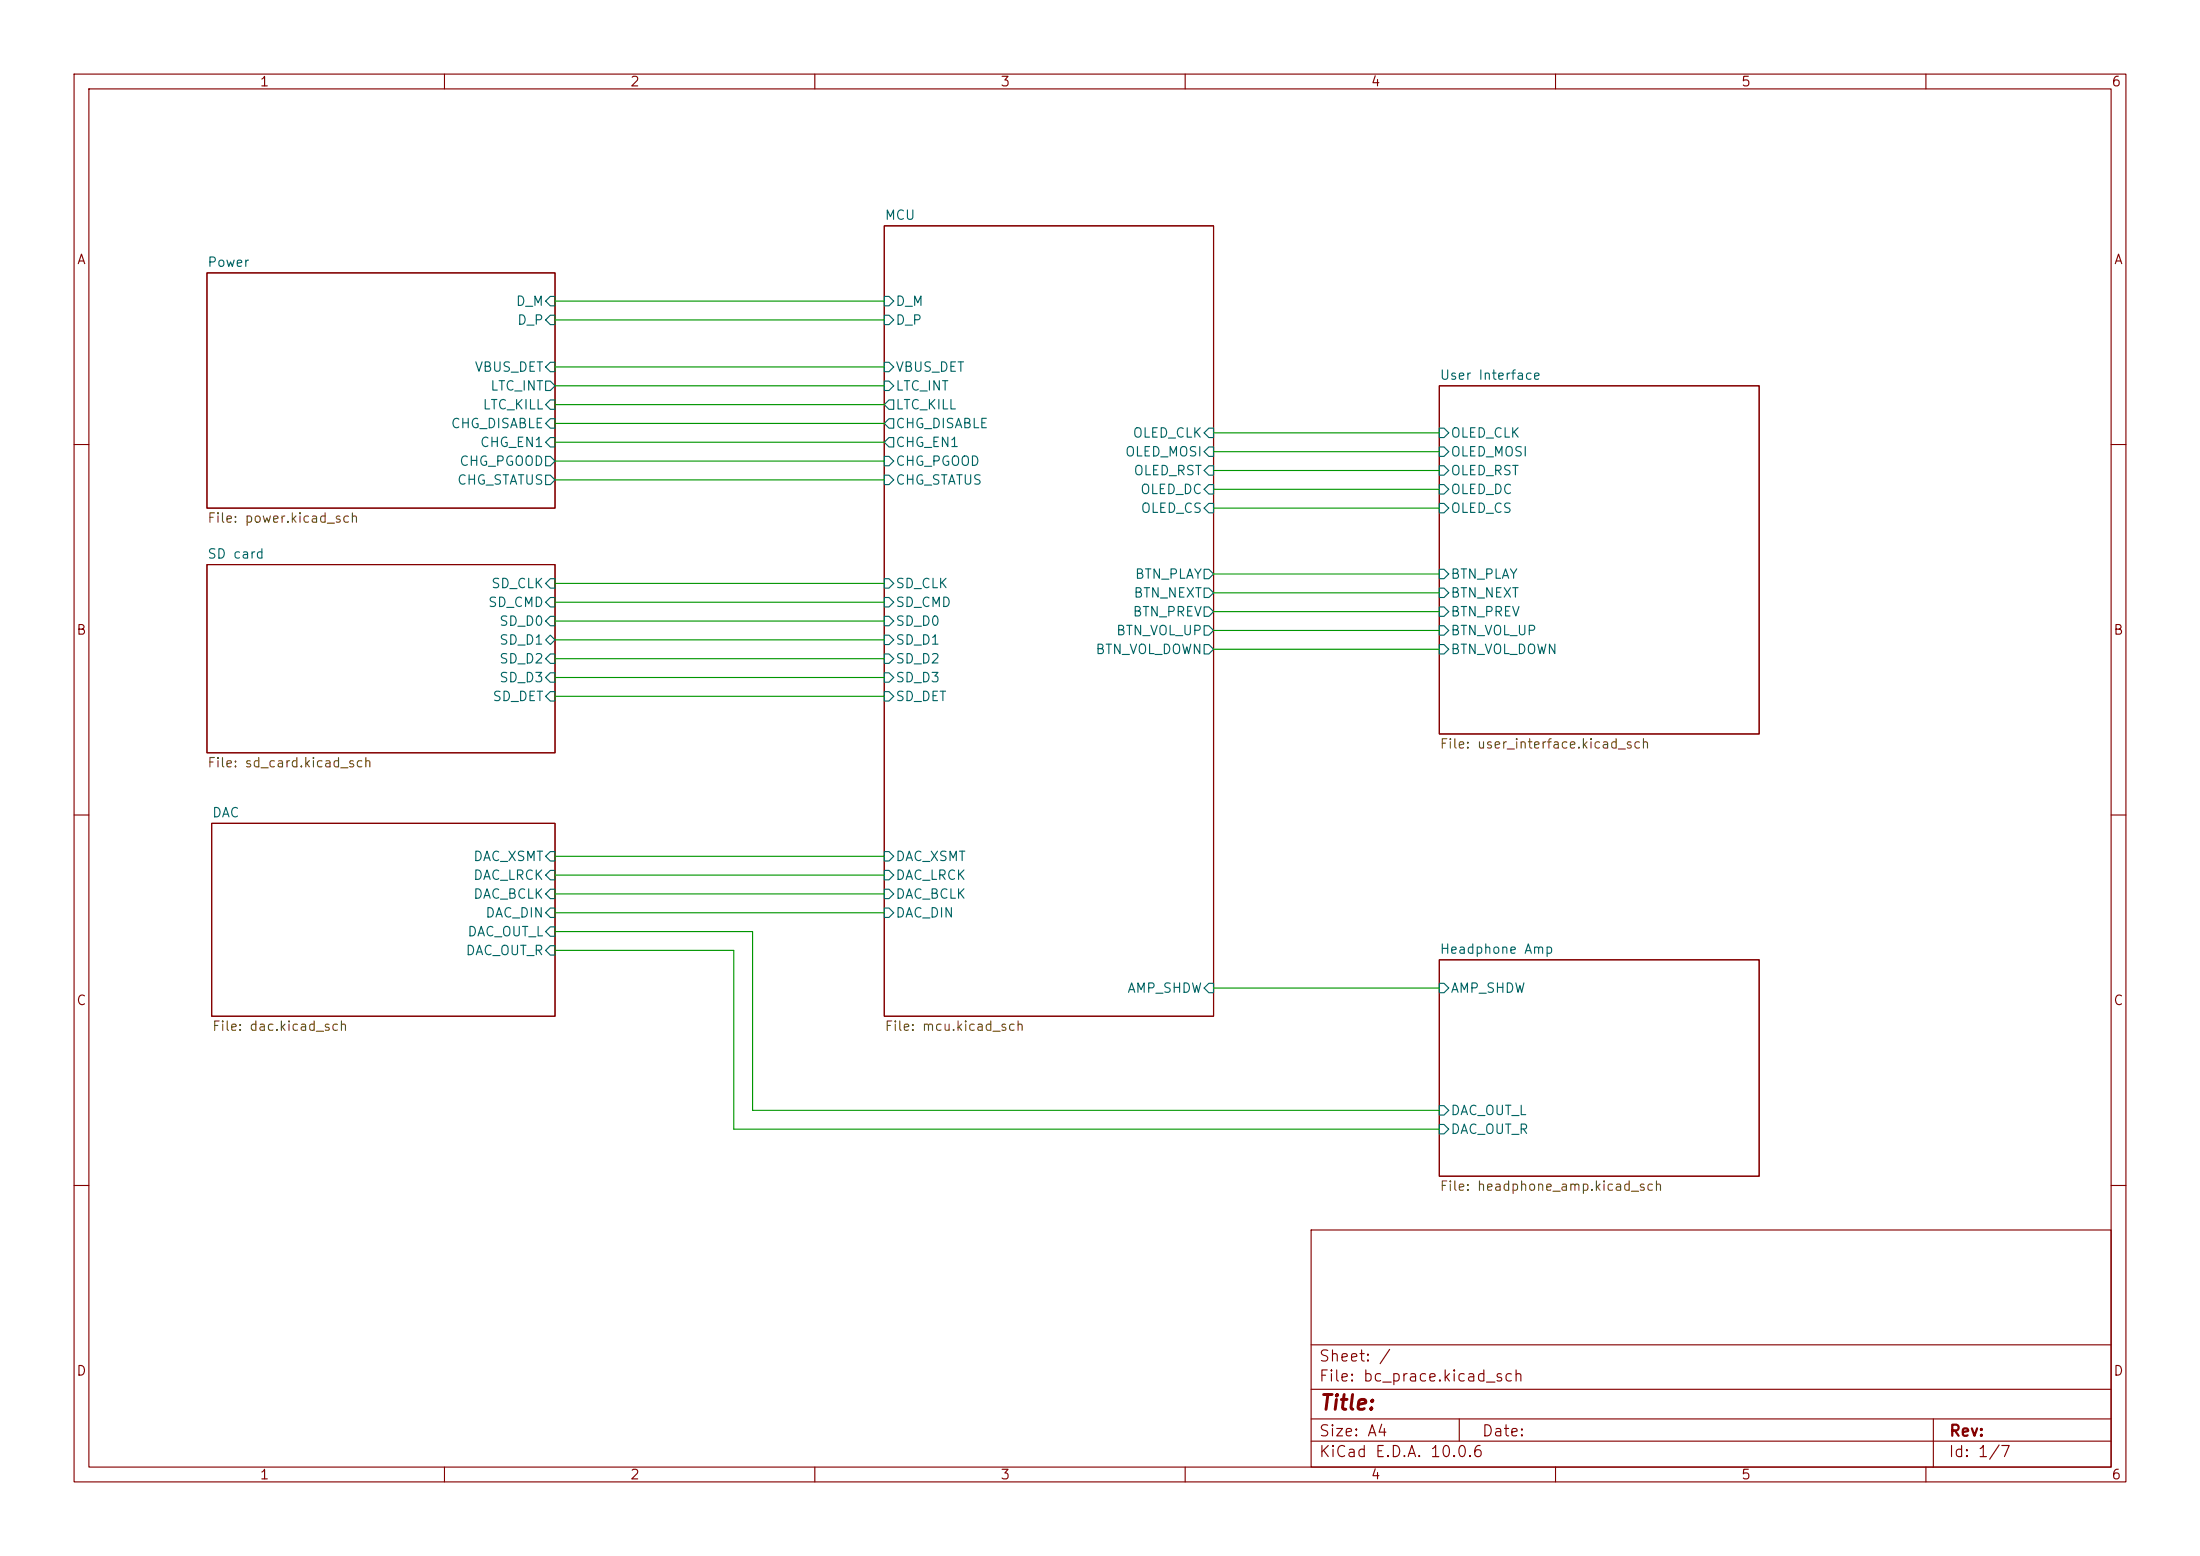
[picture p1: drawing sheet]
<svg xmlns="http://www.w3.org/2000/svg" width="297mm" height="210mm" viewBox="0 0 297 210" stroke-linecap="round" stroke-linejoin="round" font-family="sans-serif">
<g fill="none" stroke="#840000" stroke-width=".15">
<path d="M10 10h277v190h-277zM12 12h273v186h-273zM60 10v2M110 10v2M160 10v2M210 10v2M260 10v2M27.9 36.8h47v31.8h-47zM119.4 30.5h44.4v106.7h-44.4zM194.3 52.1h43.2v47h-43.2zM10 60h2M27.9 76.2h47v25.4h-47z"/>
<path d="M285 60h2M10 110h2M28.6 111.1h46.3v26.1h-46.3zM285 110h2M194.3 129.5h43.2v29.3h-43.2zM10 160h2M177 166h108v32h-108zM285 160h2M60 198v2M110 198v2M160 198v2M177 194.5h108"/>
<path d="M177 191.5h108M177 187.5h108M177 181.5h108M197 191.5v3M210 198v2M260 198v2M261 191.5v6.5"/>
</g>
<g fill="none" stroke="#006464" stroke-width=".15">
<path d="M73.7 51.4h.6l.6 .7-.6 .6h-.6zM74.3 59.1h.6v1.2h-.6l-.6-.6zM74.3 56.5h.6v1.3h-.6l-.6-.6zM74.3 54h.6v1.2h-.6l-.6-.6zM74.3 48.9h.6v1.3h-.6l-.6-.7zM74.3 40h.6v1.3h-.6l-.6-.7zM74.3 42.5h.6v1.3h-.6l-.6-.6zM119.4 59.7l.6-.6h.6v1.2h-.6zM119.4 51.4h.6l.6 .7-.6 .6h-.6zM119.4 48.9h.6l.6 .6-.6 .7h-.6zM119.4 40h.6l.6 .6-.6 .7h-.6zM119.4 42.5h.6l.6 .7-.6 .6h-.6z"/>
<path d="M120 54h.6v1.2h-.6l-.6-.6zM120 56.5h.6v1.3h-.6l-.6-.6zM163.2 57.8h.6v1.3h-.6l-.6-.7zM194.3 57.8h.6l.7 .6-.7 .7h-.6zM73.7 61.6h.6l.6 .6-.6 .7h-.6zM73.7 64.1h.6l.6 .7-.6 .6h-.6zM74.3 78.1h.6v1.3h-.6l-.6-.7zM119.4 78.1h.6l.6 .6-.6 .7h-.6zM119.4 61.6h.6l.6 .6-.6 .7h-.6zM119.4 64.1h.6l.6 .7-.6 .6h-.6zM162.6 79.4h.6l.6 .6-.6 .6h-.6zM162.6 76.8h.6l.6 .7-.6 .6h-.6z"/>
<path d="M163.2 67.9h.6v1.3h-.6l-.6-.6zM163.2 65.4h.6v1.3h-.6l-.6-.7zM163.2 60.3h.6v1.3h-.6l-.6-.6zM163.2 62.9h.6v1.2h-.6l-.6-.6zM194.3 67.9h.6l.7 .7-.7 .6h-.6zM194.3 65.4h.6l.7 .6-.7 .7h-.6zM194.3 60.3h.6l.7 .7-.7 .6h-.6zM194.3 62.9h.6l.7 .6-.7 .6h-.6zM194.3 79.4h.6l.7 .6-.7 .6h-.6zM194.3 76.8h.6l.7 .7-.7 .6h-.6zM73.7 86.4l.6-.7 .6 .7-.6 .6zM74.3 80.6h.6v1.3h-.6l-.6-.6z"/>
<path d="M74.3 83.2h.6v1.3h-.6l-.6-.7zM74.3 88.3h.6v1.2h-.6l-.6-.6zM74.3 90.8h.6v1.3h-.6l-.6-.7zM74.3 93.3h.6v1.3h-.6l-.6-.6zM119.4 80.6h.6l.6 .7-.6 .6h-.6zM119.4 83.2h.6l.6 .6-.6 .7h-.6zM119.4 85.7h.6l.6 .7-.6 .6h-.6zM119.4 88.3h.6l.6 .6-.6 .6h-.6zM119.4 90.8h.6l.6 .6-.6 .7h-.6zM119.4 93.3h.6l.6 .7-.6 .6h-.6zM162.6 81.9h.6l.6 .7-.6 .6h-.6zM162.6 87h.6l.6 .6-.6 .7h-.6z"/>
<path d="M162.6 84.5h.6l.6 .6-.6 .6h-.6zM194.3 81.9h.6l.7 .7-.7 .6h-.6zM194.3 87h.6l.7 .6-.7 .7h-.6zM194.3 84.5h.6l.7 .6-.7 .6h-.6zM74.3 117.5h.6v1.2h-.6l-.6-.6zM74.3 114.9h.6v1.3h-.6l-.6-.6zM119.4 117.5h.6l.6 .6-.6 .6h-.6zM119.4 114.9h.6l.6 .7-.6 .6h-.6zM74.3 125.1h.6v1.3h-.6l-.6-.7zM74.3 127.6h.6v1.3h-.6l-.6-.6zM74.3 120h.6v1.3h-.6l-.6-.6zM74.3 122.6h.6v1.2h-.6l-.6-.6z"/>
<path d="M119.4 120h.6l.6 .7-.6 .6h-.6zM119.4 122.6h.6l.6 .6-.6 .6h-.6zM163.2 132.7h.6v1.3h-.6l-.6-.6zM194.3 132.7h.6l.7 .7-.7 .6h-.6zM194.3 149.2h.6l.7 .7-.7 .6h-.6zM194.3 151.8h.6l.7 .6-.7 .6h-.6z"/>
</g>
<g fill="none" stroke="#009600" stroke-width=".15">
<path d="M74.9 57.2h44.5M74.9 54.6h44.5M74.9 59.7h44.5M74.9 49.5h44.5M74.9 40.6h44.5M74.9 43.2h44.5M74.9 52.1h44.5M163.8 58.4h30.5M74.9 78.7h44.5M74.9 64.8h44.5M74.9 62.2h44.5M163.8 66h30.5"/>
<path d="M163.8 68.6h30.5M163.8 77.5h30.5M163.8 61h30.5M163.8 63.5h30.5M74.9 83.8h44.5M74.9 94h44.5M74.9 88.9h44.5M74.9 86.4h44.5M74.9 81.3h44.5M74.9 91.4h44.5M163.8 85.1h30.5M163.8 87.6h30.5"/>
<path d="M163.8 82.6h30.5M163.8 80h30.5M74.9 118.1h44.5M74.9 115.6h44.5M74.9 120.7h44.5M74.9 125.7h26.7v24.2h92.7M74.9 128.3h24.2v24.1h95.2M74.9 123.2h44.5M163.8 133.4h30.5"/>
</g>
<text font-size="2" fill="#840000" x="178" y="190.8">Title:</text>
<g font-size="1.5" fill="#840000">
<text x="178" y="184.1">Sheet: /</text>
<text x="178" y="186.8">File: bc_prace.kicad_sch</text>
<text x="178" y="197">KiCad E.D.A. 10.0.6</text>
<text x="178" y="194.2">Size: A4</text>
<text x="200" y="194.2">Date:</text>
<text x="263" y="197">Id: 1/7</text>
<text x="263" y="194.2">Rev:</text>
</g>
<g font-size="1.3" fill="#840000">
<text x="35" y="12">1</text>
<text x="85" y="12">2</text>
<text x="135" y="12">3</text>
<text x="185" y="12">4</text>
<text x="235" y="12">5</text>
<text x="285" y="12">6</text>
<text x="10.3" y="36">A</text>
<text x="285.3" y="36">A</text>
<text x="10.2" y="86">B</text>
<text x="285.2" y="86">B</text>
<text x="10.2" y="136">C</text>
<text x="285.2" y="136">C</text>
<text x="10.2" y="186">D</text>
<text x="285.2" y="186">D</text>
<text x="35" y="200">1</text>
<text x="85" y="200">2</text>
<text x="135" y="200">3</text>
<text x="185" y="200">4</text>
<text x="235" y="200">5</text>
<text x="285" y="200">6</text>
</g>
<g font-size="1.3" fill="#006464">
<text x="119.4" y="30">MCU</text>
<text x="27.9" y="36.3">Power</text>
<text x="69.6" y="41.6">D_M</text>
<text x="120.8" y="41.6">D_M</text>
<text x="69.7" y="44.1">D_P</text>
<text x="120.8" y="44.1">D_P</text>
<text x="64" y="50.5">VBUS_DET</text>
<text x="66.1" y="53">LTC_INT</text>
<text x="120.8" y="53">LTC_INT</text>
<text x="120.8" y="50.5">VBUS_DET</text>
<text x="194.3" y="51.6">User Interface</text>
<text x="60.8" y="58.1">CHG_DISABLE</text>
<text x="65.1" y="55.6">LTC_KILL</text>
<text x="120.8" y="55.6">LTC_KILL</text>
<text x="120.8" y="58.1">CHG_DISABLE</text>
<text x="152.8" y="59.4">OLED_CLK</text>
<text x="195.7" y="59.4">OLED_CLK</text>
<text x="61.6" y="65.7">CHG_STATUS</text>
<text x="61.9" y="63.2">CHG_PGOOD</text>
<text x="64.7" y="60.7">CHG_EN1</text>
<text x="120.8" y="60.7">CHG_EN1</text>
<text x="120.8" y="63.2">CHG_PGOOD</text>
<text x="120.8" y="65.7">CHG_STATUS</text>
<text x="151.8" y="61.9">OLED_MOSI</text>
<text x="152.9" y="64.5">OLED_RST</text>
<text x="195.7" y="61.9">OLED_MOSI</text>
<text x="195.7" y="64.5">OLED_RST</text>
<text x="153.9" y="67">OLED_DC</text>
<text x="153.9" y="69.5">OLED_CS</text>
<text x="195.7" y="69.5">OLED_CS</text>
<text x="195.7" y="67">OLED_DC</text>
<text x="27.9" y="75.7">SD card</text>
<text x="65.8" y="82.2">SD_CMD</text>
<text x="66.2" y="79.7">SD_CLK</text>
<text x="120.8" y="79.7">SD_CLK</text>
<text x="120.8" y="82.2">SD_CMD</text>
<text x="152.8" y="83.5">BTN_PREV</text>
<text x="152.9" y="81">BTN_NEXT</text>
<text x="153.1" y="78.4">BTN_PLAY</text>
<text x="195.7" y="81">BTN_NEXT</text>
<text x="195.7" y="78.4">BTN_PLAY</text>
<text x="195.7" y="83.5">BTN_PREV</text>
<text x="67.3" y="84.8">SD_D0</text>
<text x="67.3" y="87.3">SD_D1</text>
<text x="67.3" y="89.9">SD_D2</text>
<text x="120.8" y="84.8">SD_D0</text>
<text x="120.8" y="87.3">SD_D1</text>
<text x="120.8" y="89.9">SD_D2</text>
<text x="147.8" y="88.6">BTN_VOL_DOWN</text>
<text x="150.6" y="86.1">BTN_VOL_UP</text>
<text x="195.7" y="88.6">BTN_VOL_DOWN</text>
<text x="195.7" y="86.1">BTN_VOL_UP</text>
<text x="66.4" y="94.9">SD_DET</text>
<text x="67.3" y="92.4">SD_D3</text>
<text x="120.8" y="92.4">SD_D3</text>
<text x="120.8" y="94.9">SD_DET</text>
<text x="28.5" y="110.6">DAC</text>
<text x="63.8" y="119.1">DAC_LRCK</text>
<text x="63.8" y="116.5">DAC_XSMT</text>
<text x="120.8" y="119.1">DAC_LRCK</text>
<text x="120.8" y="116.5">DAC_XSMT</text>
<text x="63.8" y="121.6">DAC_BCLK</text>
<text x="65.4" y="124.2">DAC_DIN</text>
<text x="120.8" y="121.6">DAC_BCLK</text>
<text x="120.8" y="124.2">DAC_DIN</text>
<text x="62.8" y="129.2">DAC_OUT_R</text>
<text x="63" y="126.7">DAC_OUT_L</text>
<text x="194.3" y="129">Headphone Amp</text>
<text x="152.1" y="134.3">AMP_SHDW</text>
<text x="195.7" y="134.3">AMP_SHDW</text>
<text x="195.7" y="150.8">DAC_OUT_L</text>
<text x="195.7" y="153.4">DAC_OUT_R</text>
</g>
<g font-size="1.3" fill="#725600">
<text x="27.9" y="70.9">File: power.kicad_sch</text>
<text x="194.3" y="101.4">File: user_interface.kicad_sch</text>
<text x="27.9" y="103.9">File: sd_card.kicad_sch</text>
<text x="28.5" y="139.5">File: dac.kicad_sch</text>
<text x="119.4" y="139.5">File: mcu.kicad_sch</text>
<text x="194.3" y="161">File: headphone_amp.kicad_sch</text>
</g>
</svg>
